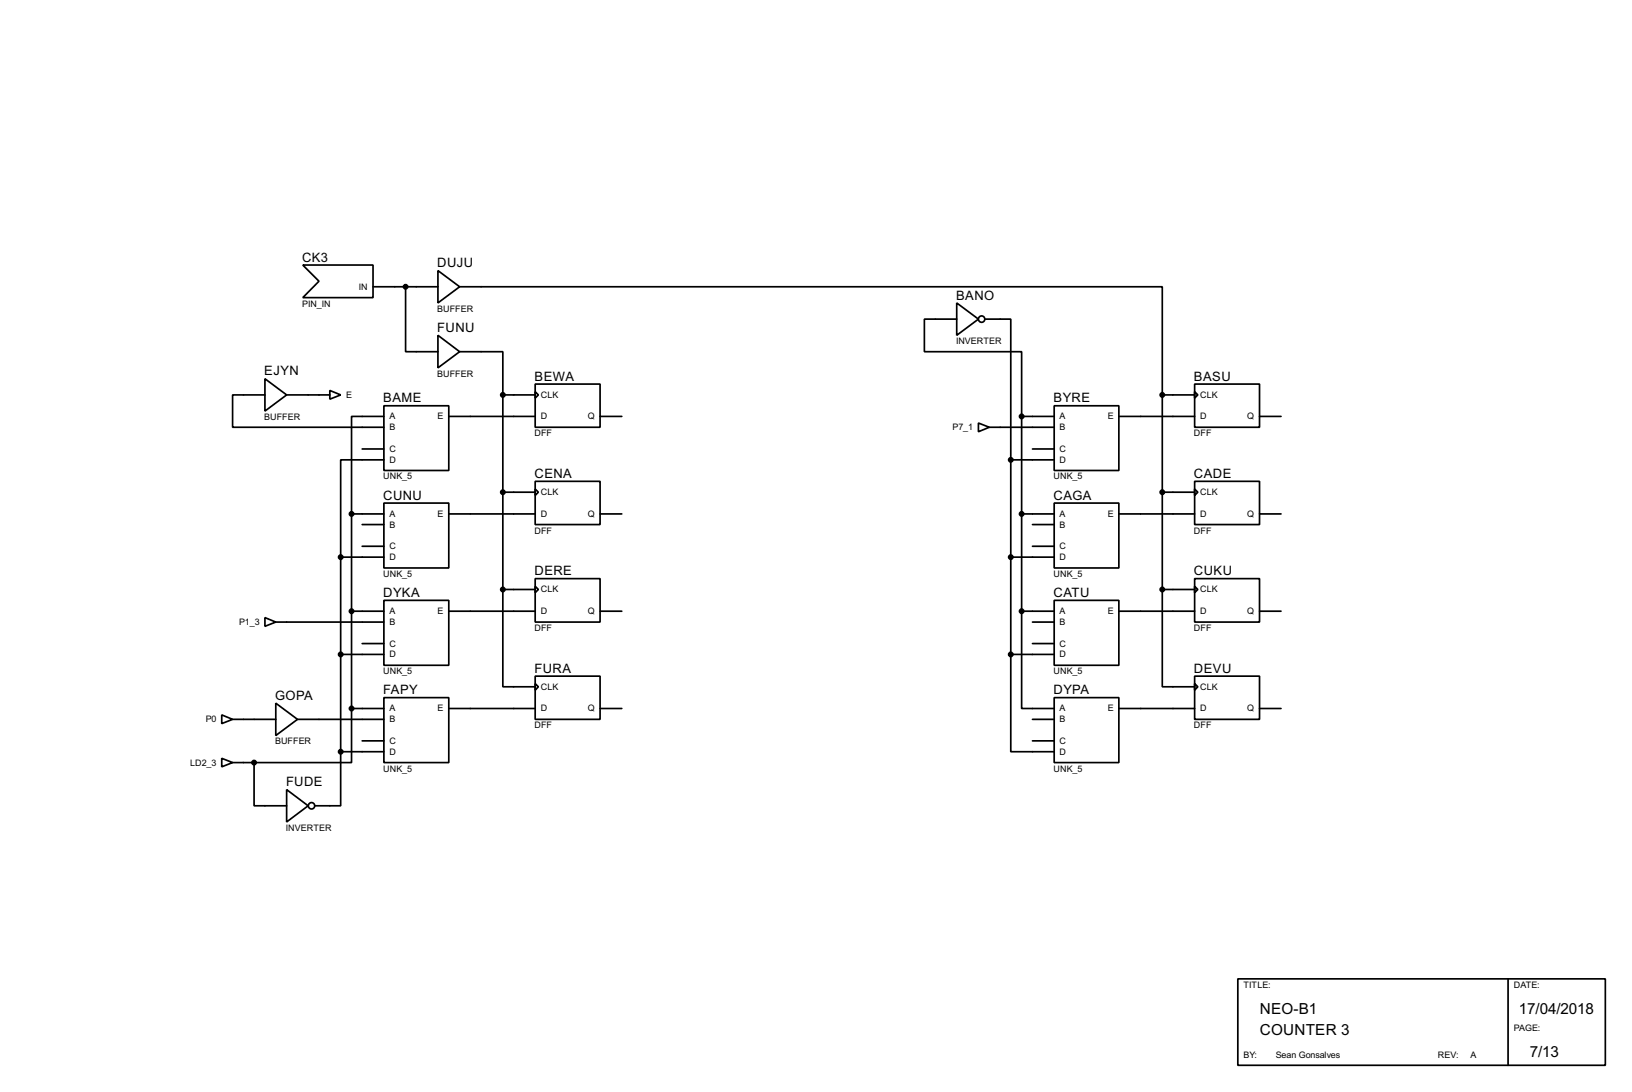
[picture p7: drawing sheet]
<svg xmlns="http://www.w3.org/2000/svg" width="383mm" height="256mm" viewBox="0 0 383 256" stroke-linecap="round" stroke-linejoin="round" font-family="sans-serif">
<g fill="none" stroke="#000" stroke-width=".4">
<path d="M71.2 62.3h16.5v7.6h-16.5l3.8-3.8zM87.7 67.4h15.2M95.3 67.4v15.2h7.6M102.9 63.6l5.1 3.8-5.1 3.8zM102.9 78.8l5.1 3.8-5.1 3.8zM108 67.4h165.1v25.4M224.8 71.2l5.1 3.8-5.1 3.8zM224.8 75h-7.6v7.6h22.9v15.2M231.4 75h6.1v33M62.3 89l5.1 3.8-5.1 3.8zM62.3 92.8h-7.6v7.6h35.5M67.4 92.8h10.1"/>
<path d="M77.5 91.7l2.6 1.1-2.6 1zM90.2 95.3h15.3v15.2h-15.3zM90.2 97.8h-7.6v22.9M105.5 97.8h20.3M108 82.6h10.2v10.2M118.2 92.8v45.7M118.2 92.8h7.6M125.8 90.2h15.2v10.2h-15.2zM125.8 92l.7 .8-.7 .7zM141 97.8h5.1M229.9 99.4l2.6 1-2.6 1zM240.1 97.8h7.6"/>
<path d="M240.1 97.8v45.8M247.7 95.3h15.2v15.2h-15.2zM262.9 97.8h17.8M273.1 92.8v45.7M273.1 92.8h7.6M280.7 90.2h15.3v10.2h-15.3zM280.7 92l.8 .8-.8 .7zM296 97.8h5M85.1 105.5h5.1M90.2 118.2h15.3v15.2h-15.3zM90.2 108h-10.1v22.9M118.2 115.6h7.6"/>
<path d="M125.8 113.1h15.2v10.1h-15.2zM125.8 114.9l.7 .7-.7 .8zM232.5 100.4h15.2M237.5 108v45.7M237.5 108h10.2M242.6 105.5h5.1M247.7 118.2h15.2v15.2h-15.2zM273.1 115.6h7.6M280.7 113.1h15.3v10.1h-15.3zM280.7 114.9l.8 .7-.8 .8zM80.1 130.9h10.1M80.1 130.9v45.7"/>
<path d="M82.6 120.7h7.6M82.6 120.7v45.7M85.1 123.2h5.1M85.1 128.3h5.1M105.5 120.7h20.3M118.2 138.5v22.8h7.6M118.2 138.5h7.6M125.8 135.9h15.2v10.2h-15.2zM125.8 137.7l.7 .8-.7 .7zM141 120.7h5.1M237.5 130.9h10.2M240.1 120.7h7.6"/>
<path d="M242.6 123.2h5.1M242.6 128.3h5.1M262.9 120.7h17.8M273.1 138.5v22.8h7.6M273.1 138.5h7.6M280.7 135.9h15.3v10.2h-15.3zM280.7 137.7l.8 .8-.8 .7zM296 120.7h5M62.3 145.1l2.5 1-2.5 1zM64.8 146.1h25.4M80.1 153.7h10.1M82.6 143.6h7.6"/>
<path d="M85.1 151.2h5.1M90.2 141h15.3v15.3h-15.3zM105.5 143.6h20.3M125.8 158.8h15.2v10.2h-15.2zM141 143.6h5.1M237.5 153.7v22.9h10.2M237.5 153.7h10.2M240.1 143.6v22.8h7.6M240.1 143.6h7.6M242.6 146.1h5.1M242.6 151.2h5.1M247.7 141h15.2v15.3h-15.2z"/>
<path d="M262.9 143.6h17.8M280.7 158.8h15.3v10.2h-15.3zM296 143.6h5M52.1 178.1l2.6 1-2.6 1zM52.1 167.9l2.6 1.1-2.6 1zM54.7 169h10.1M54.7 179.1h5M59.7 179.1v10.2h7.7M64.8 165.2l5.1 3.8-5.1 3.8zM69.9 169h20.3M80.1 176.6v12.7h-6.1M80.1 176.6h10.1"/>
<path d="M82.6 166.4v12.7h-22.9M82.6 166.4h7.6M85.1 174h5.1M90.2 163.9h15.3v15.2h-15.3zM105.5 166.4h20.3M125.8 160.6l.7 .7-.7 .8zM141 166.4h5.1M242.6 169h5.1M242.6 174h5.1M247.7 163.9h15.2v15.2h-15.2zM262.9 166.4h17.8M280.7 160.6l.8 .7-.8 .8z"/>
<path d="M296 166.4h5M67.4 185.5l5 3.8-5 3.8zM290.9 229.9h86.3v20.3h-86.3zM354.4 229.9v20.3"/>
<circle cx="230.6" cy="75" r=".75"/>
<circle cx="73.2" cy="189.3" r=".75"/>
</g>
<g fill="#000" stroke="#000" stroke-width=".4">
<circle cx="95.3" cy="67.4" r=".5"/>
<circle cx="118.1" cy="92.8" r=".5"/>
<circle cx="240" cy="97.8" r=".5"/>
<circle cx="273.1" cy="92.8" r=".5"/>
<circle cx="118.1" cy="115.6" r=".5"/>
<circle cx="237.5" cy="108" r=".5"/>
<circle cx="273.1" cy="115.6" r=".5"/>
<circle cx="80" cy="130.9" r=".5"/>
<circle cx="82.6" cy="120.7" r=".5"/>
<circle cx="118.1" cy="138.5" r=".5"/>
<circle cx="237.5" cy="130.9" r=".5"/>
<circle cx="240" cy="120.7" r=".5"/>
<circle cx="273.1" cy="138.5" r=".5"/>
<circle cx="80" cy="153.7" r=".5"/>
<circle cx="82.6" cy="143.6" r=".5"/>
<circle cx="237.5" cy="153.7" r=".5"/>
<circle cx="240" cy="143.6" r=".5"/>
<circle cx="59.7" cy="179.1" r=".5"/>
<circle cx="80" cy="176.6" r=".5"/>
<circle cx="82.6" cy="166.4" r=".5"/>
</g>
<g font-size="4">
<text x="296" y="238.1">NEO-B1</text>
<text x="356.9" y="238.1">17/04/2018</text>
<text x="296" y="243.1">COUNTER 3</text>
<text x="359.5" y="248.2">7/13</text>
</g>
<g font-size="3.4">
<text x="71" y="61.4">CK3</text>
<text x="102.8" y="62.8">DUJU</text>
<text x="224.7" y="70.4">BANO</text>
<text x="102.8" y="78">FUNU</text>
<text x="62.1" y="88.2">EJYN</text>
<text x="125.6" y="89.4">BEWA</text>
<text x="280.6" y="89.4">BASU</text>
<text x="90.1" y="94.5">BAME</text>
<text x="247.6" y="94.5">BYRE</text>
<text x="125.6" y="112.3">CENA</text>
<text x="280.6" y="112.3">CADE</text>
<text x="90.1" y="117.4">CUNU</text>
<text x="247.6" y="117.4">CAGA</text>
<text x="125.6" y="135.1">DERE</text>
<text x="280.6" y="135.1">CUKU</text>
<text x="90.1" y="140.2">DYKA</text>
<text x="247.6" y="140.2">CATU</text>
<text x="125.6" y="158">FURA</text>
<text x="280.6" y="158">DEVU</text>
<text x="64.7" y="164.4">GOPA</text>
<text x="90.1" y="163.1">FAPY</text>
<text x="247.6" y="163.1">DYPA</text>
<text x="67.2" y="184.7">FUDE</text>
</g>
<g font-size="2.4">
<text x="71" y="72">PIN_IN</text>
<text x="84.3" y="68.1">IN</text>
<text x="102.7" y="73.3">BUFFER</text>
<text x="224.6" y="80.8">INVERTER</text>
<text x="102.7" y="88.5">BUFFER</text>
<text x="81.3" y="93.5">E</text>
<text x="127.1" y="93.5">CLK</text>
<text x="282" y="93.5">CLK</text>
<text x="62.1" y="98.7">BUFFER</text>
<text x="91.5" y="98.5">A</text>
<text x="91.5" y="101.1">B</text>
<text x="102.8" y="98.5">E</text>
<text x="127.1" y="98.5">D</text>
<text x="138.1" y="98.5">Q</text>
<text x="223.8" y="101.1">P7_1</text>
<text x="249" y="98.5">A</text>
<text x="249" y="101.1">B</text>
<text x="260.3" y="98.5">E</text>
<text x="282" y="98.5">D</text>
<text x="293" y="98.5">Q</text>
<text x="91.5" y="106.2">C</text>
<text x="125.6" y="102.5">DFF</text>
<text x="249" y="106.2">C</text>
<text x="280.5" y="102.5">DFF</text>
<text x="90" y="112.6">UNK_5</text>
<text x="91.5" y="108.7">D</text>
<text x="247.5" y="112.6">UNK_5</text>
<text x="249" y="108.7">D</text>
<text x="127.1" y="116.3">CLK</text>
<text x="282" y="116.3">CLK</text>
<text x="91.5" y="121.4">A</text>
<text x="91.5" y="123.9">B</text>
<text x="102.8" y="121.4">E</text>
<text x="125.6" y="125.3">DFF</text>
<text x="127.1" y="121.4">D</text>
<text x="138.1" y="121.4">Q</text>
<text x="249" y="121.4">A</text>
<text x="249" y="123.9">B</text>
<text x="260.3" y="121.4">E</text>
<text x="280.5" y="125.3">DFF</text>
<text x="282" y="121.4">D</text>
<text x="293" y="121.4">Q</text>
<text x="91.5" y="131.6">D</text>
<text x="91.5" y="129">C</text>
<text x="249" y="131.6">D</text>
<text x="249" y="129">C</text>
<text x="90" y="135.5">UNK_5</text>
<text x="247.5" y="135.5">UNK_5</text>
<text x="127.1" y="139.2">CLK</text>
<text x="282" y="139.2">CLK</text>
<text x="56.2" y="146.8">P1_3</text>
<text x="91.5" y="144.3">A</text>
<text x="91.5" y="146.8">B</text>
<text x="102.8" y="144.3">E</text>
<text x="125.6" y="148.2">DFF</text>
<text x="127.1" y="144.3">D</text>
<text x="138.1" y="144.3">Q</text>
<text x="249" y="144.3">A</text>
<text x="249" y="146.8">B</text>
<text x="260.3" y="144.3">E</text>
<text x="280.5" y="148.2">DFF</text>
<text x="282" y="144.3">D</text>
<text x="293" y="144.3">Q</text>
<text x="91.5" y="154.4">D</text>
<text x="91.5" y="151.9">C</text>
<text x="249" y="154.4">D</text>
<text x="249" y="151.9">C</text>
<text x="90" y="158.4">UNK_5</text>
<text x="247.5" y="158.4">UNK_5</text>
<text x="91.5" y="167.1">A</text>
<text x="102.8" y="167.1">E</text>
<text x="127.1" y="162">CLK</text>
<text x="127.1" y="167.1">D</text>
<text x="138.1" y="167.1">Q</text>
<text x="249" y="167.1">A</text>
<text x="260.3" y="167.1">E</text>
<text x="282" y="162">CLK</text>
<text x="282" y="167.1">D</text>
<text x="293" y="167.1">Q</text>
<text x="48.3" y="169.7">P0</text>
<text x="91.5" y="169.7">B</text>
<text x="125.6" y="171.1">DFF</text>
<text x="249" y="169.7">B</text>
<text x="280.5" y="171.1">DFF</text>
<text x="44.7" y="179.8">LD2_3</text>
<text x="64.6" y="174.9">BUFFER</text>
<text x="91.5" y="177.3">D</text>
<text x="91.5" y="174.7">C</text>
<text x="249" y="177.3">D</text>
<text x="249" y="174.7">C</text>
<text x="90" y="181.2">UNK_5</text>
<text x="247.5" y="181.2">UNK_5</text>
<text x="67.2" y="195.2">INVERTER</text>
<text x="292.2" y="232.1">TITLE:</text>
<text x="355.7" y="232.1">DATE:</text>
<text x="355.7" y="242.2">PAGE:</text>
<text x="292.2" y="248.6">BY:</text>
<text x="299.8" y="248.6">Sean Gonsalves</text>
<text x="337.9" y="248.6">REV:</text>
<text x="345.5" y="248.6">A</text>
</g>
</svg>
